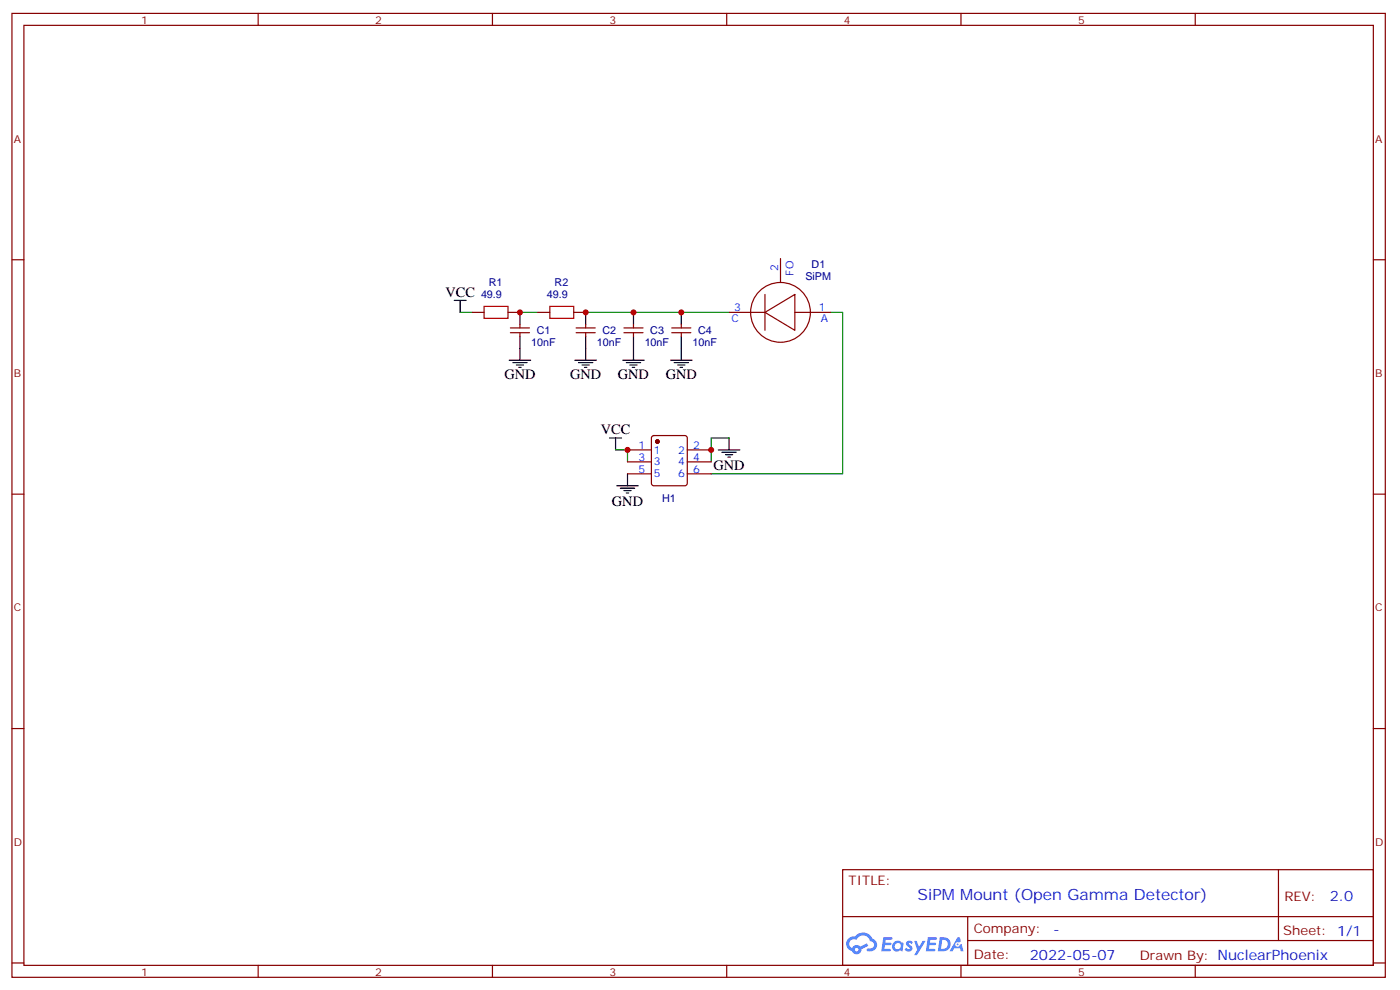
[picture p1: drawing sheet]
<svg xmlns="http://www.w3.org/2000/svg" width="413mm" height="292mm" viewBox="0 0 413 292" stroke-linecap="round" stroke-linejoin="round" font-family="sans-serif">
<g fill="none" stroke="#870000" stroke-width=".35">
<path d="M3.5 4h405.4v284.3h-405.4zM7.1 7.5h398.2v277.3h-398.2zM76.2 4v3.5M145.3 4v3.5M214.5 4v3.5M283.6 4v3.5M352.8 4v3.5M3.5 76.6h3.6M405.3 76.6h3.6M3.5 145.8h3.6M405.3 145.8h3.6M3.5 214.9h3.6"/>
<path d="M405.3 214.9h3.6M248.7 256.5h156.6v28.3h-156.6zM377.3 256.6v20.8M248.7 270.4h156.5M285.6 277.4h119.6M285.6 270.4v14.1M3.5 284.1h3.6M76.2 284.8v3.5M145.3 284.8v3.5M214.5 284.8v3.5M283.6 284.8v3.5M352.8 284.8v3.5"/>
<path d="M405.3 284.1h3.6"/>
</g>
<g fill="#5487ff">
<path d="M267.7 277.7a1.22 1.22 0 0 1 1.7 .3l-.4 .6a.47 .47 0 0 0-.3-.4 .47 .47 0 0 0-.5 .1l.1 .3a1.14 1.14 0 0 1 .8 1.7 1.14 1.14 0 0 1-1.9 0l-.2-.2 .5-.5 .7 .4a.29 .29 0 0 0 .3-.3 .29 .29 0 0 0-.2-.3 1.04 1.04 0 0 1-.6-1.7z"/>
<path d="M260.7 276.5h2.4l.3 .2-.2 .5h-1.8l-.1 .9h1.5l.3 .3-.3 .4h-1.6l-.2 1.1h1.7l.2 .4-.2 .3h-2.6z"/>
<path d="M273.8 276.5h2.4l.3 .2-.1 .5h-1.8l-.2 .9h1.6l.3 .3-.4 .4h-1.6l-.1 1.1h1.7l.2 .4-.2 .3h-2.6z"/>
<path d="M282.6 276.5h.7l.3 1.2-.6 .3a.69 .69 0 0 0-1 .3 .69 .69 0 0 0 .4 1 .69 .69 0 0 0 .9-.6l.5-.3 .6 2.2h-.8l-.2-.9h-1.8l-.5 .9h-.8z"/>
<path d="M269.8 277.6h.8l.6 1.8 1.1-1.8h.9l-2.6 4.1h-.8l.9-1.5z"/>
<path d="M277.4 276.5l-.6 4.1h1.3a2.11 2.11 0 0 0 2.5-2.1 2.11 2.11 0 0 0-2.5-2zM278.1 277.2a1.39 1.39 0 0 1 1.7 1.4 1.39 1.39 0 0 1-1.8 1.3h-.3z"/>
<path d="M263.7 278.1a1.54 1.54 0 0 0-.1 2.1 1.54 1.54 0 0 0 2.2 .2l.6 .2 .3-2.3-.2-.2-.4-.1a1.49 1.49 0 0 0-2.4 .1zM264 279.1a.94 .94 0 0 1 1.8 0 .94 .94 0 0 1-1.8 0z"/>
<path d="M250.4 276.8a2.18 2.18 0 0 0 1.1 3.8 1.44 1.44 0 0 0 1.6 .9 1.44 1.44 0 0 0 1.2-1.5l2-1-.5-.7-1.9 .9a1.47 1.47 0 0 0-2.4 .5 1.39 1.39 0 0 1-.7-2 1.39 1.39 0 0 1 2-.4 2.12 2.12 0 0 1 2.2-1.4 2.12 2.12 0 0 1 1.9 1.7 1.14 1.14 0 0 1 1.1 1.5 1.14 1.14 0 0 1-1.7 .7 .43 .43 0 0 0-.5 .3 .43 .43 0 0 0 .4 .5 1.98 1.98 0 0 0 2.5-1.2 1.98 1.98 0 0 0-1.2-2.5 3.1 3.1 0 0 0-5.3-.7l-.9 .1zM252.3 280.1a.55 .55 0 0 1 1.1 0 .55 .55 0 0 1-1.1 0z"/>
<circle cx="282.6" cy="278.6" r=".26"/>
</g>
<path d="M135.8 92.1h3.5M153.5 92.1h5.2M172.9 92.1h42.3M245.2 92.1h3.5v47.7h-38.8M181.7 132.7h3.5v3.5M215.2 129.2h-5.3v7" fill="none" stroke="#008700" stroke-width=".35"/>
<g fill="none" stroke="#000" stroke-width=".35">
<path d="M134.1 88.6h3.5M135.8 88.6v3.5M153.5 92.1v3.6M153.5 99.2v7.1M172.9 92.1v3.6M172.9 99.2v7.1M187 92.1v3.6M187 99.2v7.1M201.1 92.1v3.6M201.1 99.2v7.1M150.3 106.3h6.3M151.3 107h4.3"/>
<path d="M152.4 107.7h2.1M153.1 108.4h.7M169.7 106.3h6.3M170.7 107h4.3M171.8 107.7h2.1M172.5 108.4h.7M183.8 106.3h6.3M184.9 107h4.2M185.9 107.7h2.1M186.6 108.4h.7M197.9 106.3h6.4M199 107h4.2"/>
<path d="M200 107.7h2.1M200.7 108.4h.7M179.9 129.2h3.5M181.7 129.2v3.5M185.2 139.8v3.5M212 132.7h6.4M213.1 133.4h4.2M214.1 134.1h2.2M214.8 134.8h.7M215.2 129.2v3.5M182 143.3h6.4M183.1 144h4.2"/>
<path d="M184.1 144.7h2.2M184.9 145.4h.7"/>
</g>
<circle cx="194" cy="130.2" r=".53" fill="#870000" stroke="#870000" stroke-width=".35"/>
<g fill="none" stroke="#870000" stroke-width=".35">
<path d="M230.4 76.3v7M139.3 92.1h3.6M149.9 92.1h3.6M150.6 98.1h5.7M150.6 96.7h5.7M153.5 95.7v1M153.5 98.1v1.1M158.7 92.1h3.6M169.3 92.1h3.6M170 98.1h5.7M170 96.7h5.7M172.9 95.7v1"/>
<path d="M172.9 98.1v1.1M184.1 98.1h5.7M184.1 96.7h5.7M187 95.7v1M187 98.1v1.1M198.3 98.1h5.6M198.3 96.7h5.6M201.1 95.7v1M201.1 98.1v1.1M215.2 92.1h10.6M225.8 92.1l8.8-5.2v10.5zM225.8 86.9v10.5"/>
<path d="M234.6 92.1h10.6M185.2 132.7h7.1M185.2 136.2h7.1M185.2 139.8h7.1M192.5 128.7l.5-.2h9.1l.5 .2 .2 .5v13.4l-.2 .5-.5 .2h-9.1l-.5-.2-.2-.5v-13.4zM202.8 132.7h7.1M202.8 136.2h7.1M202.8 139.8h7.1"/>
<circle cx="230.4" cy="92.1" r="8.8"/>
</g>
<path d="M142.9 90.4h7v3.5h-7zM162.3 90.4h7v3.5h-7z" fill="none" stroke="#a10000" stroke-width=".35"/>
<g fill="#c00">
<circle cx="185.2" cy="132.7" r=".88"/>
<circle cx="209.9" cy="132.7" r=".88"/>
<circle cx="201.1" cy="92.1" r=".88"/>
<circle cx="187" cy="92.1" r=".88"/>
<circle cx="172.9" cy="92.1" r=".88"/>
<circle cx="153.5" cy="92.1" r=".88"/>
</g>
<text font-size="4.6" fill="#00f" x="270.8" y="265.6">SiPM Mount (Open Gamma Detector)</text>
<g font-size="4.2">
<text x="131.5" y="87.6">VCC</text>
<text x="148.9" y="111.9">GND</text>
<text x="168.3" y="111.9">GND</text>
<text x="182.4" y="111.9">GND</text>
<text x="196.5" y="111.9">GND</text>
<text x="177.3" y="128.1">VCC</text>
<text x="210.6" y="138.7">GND</text>
<text x="180.6" y="149.3">GND</text>
</g>
<g font-size="4.2" fill="#00f">
<text x="392.5" y="265.8">2.0</text>
<text x="310.9" y="275.4">-</text>
<text x="304" y="283.2">2022-05-07</text>
</g>
<g font-size="3.9" fill="#800">
<text x="250.5" y="261.1">TITLE:</text>
<text x="379.1" y="265.8">REV:</text>
<text x="287.4" y="275.3">Company:</text>
<text x="378.7" y="275.9">Sheet: 1/1</text>
<text x="287.4" y="283">Date:</text>
<text x="336.4" y="283.1">Drawn By: NuclearPhoenix</text>
</g>
<g font-size="3.2" fill="#800">
<text x="41.6" y="6.9">1</text>
<text x="110.8" y="6.9">2</text>
<text x="179.9" y="6.9">3</text>
<text x="249.1" y="6.9">4</text>
<text x="318.2" y="6.9">5</text>
<text x="4.1" y="42.1">A</text>
<text x="405.9" y="42.1">A</text>
<text x="4.1" y="111.2">B</text>
<text x="405.9" y="111.2">B</text>
<text x="4.1" y="180.3">C</text>
<text x="405.9" y="180.3">C</text>
<text x="4.1" y="249.5">D</text>
<text x="405.9" y="249.5">D</text>
<text x="41.6" y="287.8">1</text>
<text x="110.8" y="287.8">2</text>
<text x="179.9" y="287.8">3</text>
<text x="249.1" y="287.8">4</text>
<text x="318.2" y="287.8">5</text>
</g>
<g font-size="3.2" fill="#00f">
<text x="229.7" y="79.8" transform="rotate(-90 229.7 79.8)">2</text>
<text x="234.2" y="81.3" transform="rotate(-90 234.2 81.3)">FO</text>
<text x="215.9" y="95">C</text>
<text x="216.7" y="91.8">3</text>
<text x="241.7" y="91.8">1</text>
<text x="242.3" y="95">A</text>
<text x="188.5" y="132.4">1</text>
<text x="188.5" y="135.9">3</text>
<text x="193" y="133.8">1</text>
<text x="193" y="137.3">3</text>
<text x="200.1" y="133.8">2</text>
<text x="200.1" y="137.3">4</text>
<text x="204.6" y="132.4">2</text>
<text x="204.6" y="135.9">4</text>
<text x="188.5" y="139.4">5</text>
<text x="193" y="140.8">5</text>
<text x="200.1" y="140.8">6</text>
<text x="204.6" y="139.4">6</text>
</g>
<g font-size="3.2" fill="#000080">
<text x="237.7" y="82.7">SiPM</text>
<text x="239.5" y="79.2">D1</text>
<text x="142" y="88">49.9</text>
<text x="144.3" y="84.5">R1</text>
<text x="161.4" y="88">49.9</text>
<text x="163.7" y="84.5">R2</text>
<text x="158.4" y="98.6">C1</text>
<text x="177.8" y="98.6">C2</text>
<text x="191.9" y="98.6">C3</text>
<text x="206" y="98.6">C4</text>
<text x="156.8" y="102.1">10nF</text>
<text x="176.2" y="102.1">10nF</text>
<text x="190.3" y="102.1">10nF</text>
<text x="204.4" y="102.1">10nF</text>
<text x="195.4" y="148">H1</text>
</g>
</svg>
